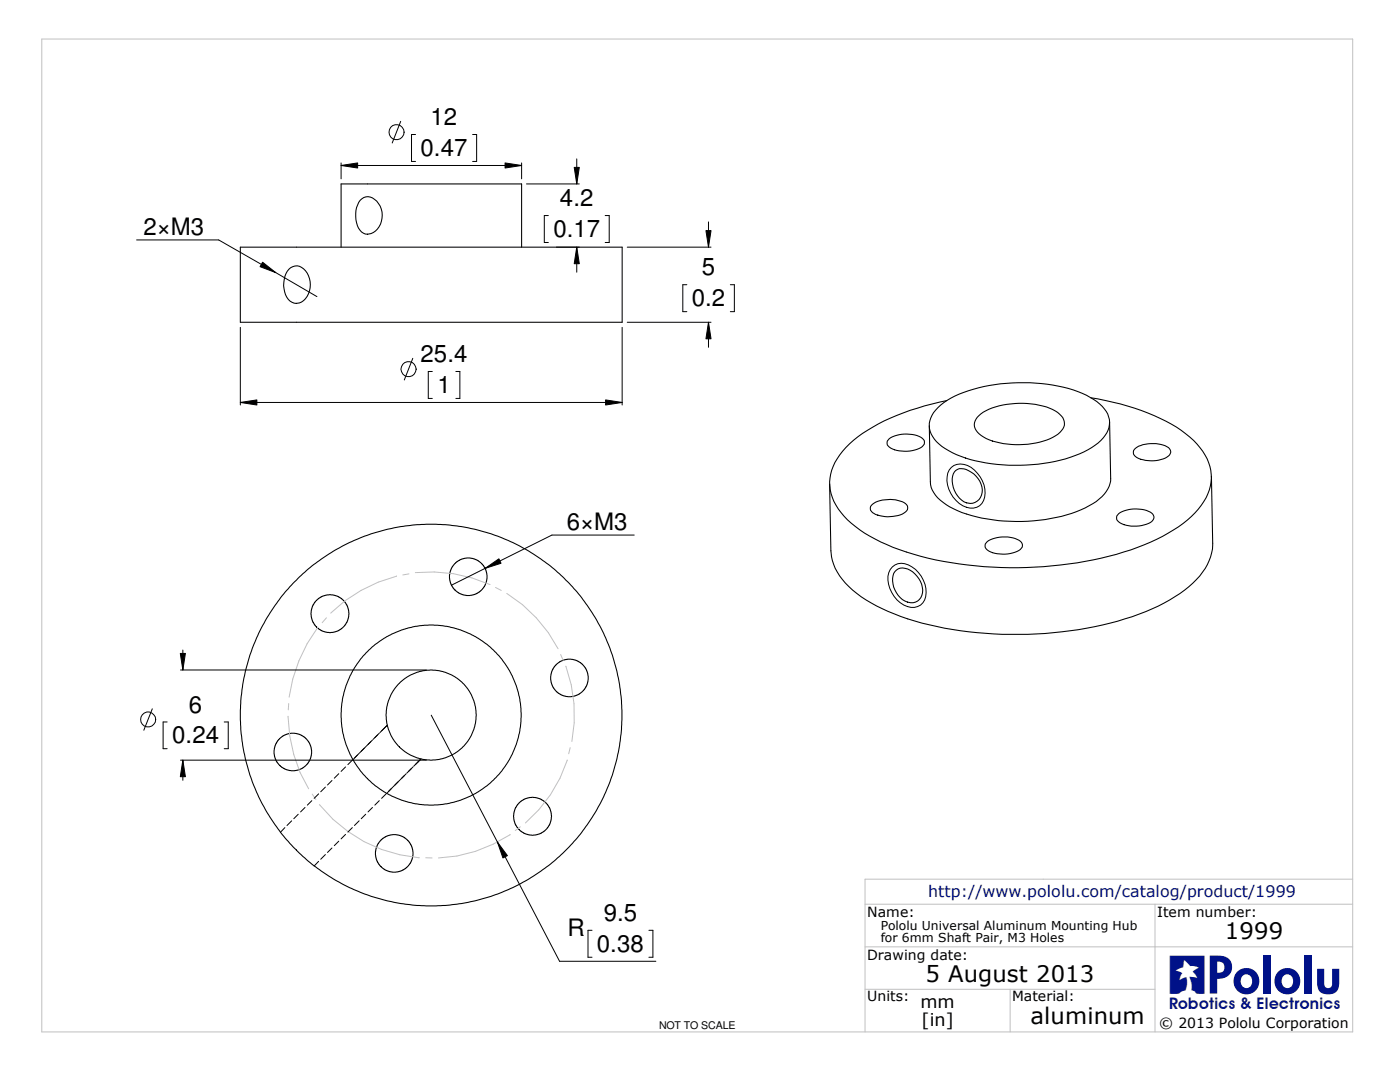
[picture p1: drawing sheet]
<svg xmlns="http://www.w3.org/2000/svg" width="279mm" height="216mm" viewBox="0 0 279 216" stroke-linecap="round" stroke-linejoin="round" font-family="sans-serif">
<g fill="none" stroke="#c0c0c0" stroke-width=".2">
<path d="M8.3 7.8h261.7v198.1h-261.7zM79.1 114.9v.1M79.1 115a29.2 29.2 0 0 0-13.1 7.3M81.6 114.5l-1.2 .2M82.9 114.3a29.5 29.5 0 0 1 14.9 2.3M98.9 117.2l1.1 .6M101.1 118.4a28.7 28.7 0 0 1 10.3 11.1M63.5 125.2a29.3 29.3 0 0 0-5.8 13.9M65.2 123.3l-.9 .9M111.9 130.6l.5 1.2M112.9 132.9a27.7 27.7 0 0 1 1.2 15.1M57.5 142.9a29.6 29.6 0 0 0 4.1 14.5"/>
<path d="M57.6 140.4l-.1 1.2M62.3 158.5l.7 1M113.2 151.6a27.2 27.2 0 0 1-8.3 12.6M113.8 149.2l-.3 1.2M63.8 160.5a28.3 28.3 0 0 0 19.9 10.7M85 171.2h1.2M101.8 166.5a27.7 27.7 0 0 1-14.3 4.7M103.8 165l-1 .7M270 175.4h-97.4v30.5M172.6 188.9h97.4M172.6 180.4h97.4M172.6 197.4h57.9"/>
<path d="M201.6 197.4v8.5M230.5 180.4v25.5"/>
</g>
<g fill="none" stroke="#000" stroke-width=".21">
<path d="M71.9 40a2.1 2.1 0 0 1 3.3 .1 4.1 4.1 0 0 1-1.2 6.5 2.29 2.29 0 0 1-2.8-2.2 5.3 5.3 0 0 1 .7-4.4zM48 49.3h76.2v15h-76.2zM57.7 53.7a2.08 2.08 0 0 1 3.3 .3 4.3 4.3 0 0 1-.8 6.3 2.37 2.37 0 0 1-3.4-2 5.2 5.2 0 0 1 .9-4.6zM68.1 49.3v-12.6h36v12.6M217.7 79.4a44.9 44.9 0 0 1 18 6.5 13.4 13.4 0 0 1 5.9 8 10.3 10.3 0 0 1-3.8 9.1 38.2 38.2 0 0 1-16.5 8 76.8 76.8 0 0 1-40.4-.8 28.9 28.9 0 0 1-12.5-7.2 9.1 9.1 0 0 1-.2-13 30.6 30.6 0 0 1 13.5-8.1l2.8-.9 4.5-1.1M177.5 87.5a6.5 6.5 0 0 1 6.6 0 1.15 1.15 0 0 1 .3 1.2 1.15 1.15 0 0 1-1 .8 6.8 6.8 0 0 1-5.9-.3 1 1 0 0 1 0-1.7zM187.2 81.3a19.7 19.7 0 0 1 10.2-4.4 34.7 34.7 0 0 1 18.6 1.6 9.9 9.9 0 0 1 5.1 4.1 4.5 4.5 0 0 1-1.4 5.3 20.6 20.6 0 0 1-11.4 4.6 33 33 0 0 1-18.2-2.2 8.2 8.2 0 0 1-4.5-4.2 4.6 4.6 0 0 1 1.6-4.8zM190.7 93.9a2.54 2.54 0 0 1 3.1 .3 4 4 0 0 1 1.9 5.1 2.48 2.48 0 0 1-4.2 .1 4.7 4.7 0 0 1-1-5.2zM195 83.3a11.1 11.1 0 0 1 7.6-2.8 14.6 14.6 0 0 1 8.5 1.8 2.45 2.45 0 0 1 0 4.4 16.2 16.2 0 0 1-11.6 1.6 6.6 6.6 0 0 1-4.9-2.8 2.1 2.1 0 0 1 .4-2.2zM221.4 84.2l.3 11.3a6.3 6.3 0 0 1-3.6 5 30.9 30.9 0 0 1-16.6 3.5 26.6 26.6 0 0 1-12.7-3.3 5.8 5.8 0 0 1-3.1-4.6l-.2-11.1M226.4 89.7a5.7 5.7 0 0 1 5.3-1l.8 .2a1.17 1.17 0 0 1 1 .8 1.17 1.17 0 0 1-.3 1.3 6.4 6.4 0 0 1-6.6 .1 1 1 0 0 1-.2-1.4zM241.8 95l.2 13.4a10.8 10.8 0 0 1-4 8 36.4 36.4 0 0 1-14.9 7.6 75.1 75.1 0 0 1-18 2.6 81.1 81.1 0 0 1-16.6-1.3 42.7 42.7 0 0 1-17.5-6.9 11.5 11.5 0 0 1-5.2-8.5l-.2-13.3"/>
<path d="M173.9 100.8a6 6 0 0 1 5.8-.8 1.34 1.34 0 0 1 1.2 1.9 5.5 5.5 0 0 1-4.8 1.1 2.58 2.58 0 0 1-2.4-1.4zM178.6 114a2.43 2.43 0 0 1 3.5 .1 4.2 4.2 0 0 1 1.7 5.2 2.41 2.41 0 0 1-3.7 .3 4.5 4.5 0 0 1-1.5-5.6zM197 108.1a6.5 6.5 0 0 1 6.6-.1 1.15 1.15 0 0 1 .4 1.2 1.15 1.15 0 0 1-1 .8 6.8 6.8 0 0 1-6-.3 1 1 0 0 1 0-1.6zM223.3 102.5a6.5 6.5 0 0 1 6.6-.1 1.15 1.15 0 0 1 .3 1.2 1.15 1.15 0 0 1-1 .8 6.1 6.1 0 0 1-6.1-.5l-.3-.4a.94 .94 0 0 1 .5-1zM63.2 125.1l-.8-1.1-.3-1.4 .2-1.5 .6-1.1 1.4-1 1.4-.3 1.5 .2 1.1 .6 1 1.4 .3 1.4-.2 1.5-.7 1.1-1.3 1-1.4 .3-1.5-.2-1.3-.9M73.4 155.4l-1.5-1.6-2-3.2-1.2-3.3-.5-2.4-.1-1.8 .2-3.5 .7-2.8 1.4-3 1.5-2.2 1.1-1.3 2-1.8 3.1-2 3.3-1.2 2.5-.5 1.7-.1 3.5 .3 2.8 .7 3 1.3 2.2 1.5 1.3 1.2 1.8 1.9 2 3.2 1.2 3.3 .4 1.5 .2 2.6-.2 3.6-.8 2.7-1.3 3.1-1.5 2.2-1.1 1.3-2 1.7-3.2 2-3.3 1.3-2.4 .4-1.7 .2-3.5-.3-2.8-.7-2.1-.9-1.5-.8-1.8-1.3-1.4-1.3M79.7 149l-1-1.1-.7-1.3-.7-1.6-.3-2.1 .2-1.8 .3-1.1 .9-2.1 1-1.2 1.5-1.4 1.2-.7 1.6-.6 2.1-.3 1.8 .1 1.2 .3 2 1 1.3 .9 1.2 1.3 .8 1.4 .6 1.7 .3 2.1-.1 1.7-.3 1.2-1 2.1-.9 1.2-1.5 1.3-1.2 .7-1.7 .7-2 .3-1.8-.1-1.2-.3-2.1-1-1.5-1.2M59.1 169.6a38 38 0 0 1-11.1-26v-2.3a38.2 38.2 0 0 1 37.1-36.7h2.4a38.2 38.2 0 0 1 36.6 37.1v2.4a38.1 38.1 0 0 1-37.1 36.7l-2.4-.1a38 38 0 0 1-25.5-11.1"/>
<circle cx="93.4" cy="115.1" r="3.7"/>
<circle cx="113.7" cy="135.3" r="3.8"/>
<circle cx="58.5" cy="150.1" r="3.8"/>
<circle cx="78.7" cy="170.3" r="3.7"/>
<circle cx="106.3" cy="162.9" r="3.8"/>
</g>
<g fill="none" stroke="#000" stroke-width=".2">
<path d="M68.1 33l3.3-.5v1zM68.1 32.5v3.2M68.1 33h36M80 24.2l-1.7 4.3M82.9 26.8h-.8v5.4h.8M94.3 26.8h.8v5.4h-.8M100.8 32.5l3.3 .5-3.3 .5zM104.1 32.5v3.2M105.1 36.7h10.5M114.6 33.4h1l-.5 3.3zM115.1 31.7v5M27.3 47.9h16.3l19.6 11.3"/>
<path d="M52.4 52.3l2.6 2.1-3.1-1.2zM109.4 43h-.8v5.4h.8M111 49.3h4.6M115.1 49.3l.5 3.3h-1zM115.1 49.3v5M120.8 43h.8v5.4h-.8M125.2 49.3h16.7M137.1 56.8h-.8v5.4h.8M140.9 46h1l-.5 3.3zM141.4 44.3v5M145.8 56.8h.8v5.4h-.8M48 65.3v15.5"/>
<path d="M82.4 71.5l-1.7 4.3M86.3 74.1h-.8v5.4h.8M91 74.1h.8v5.4h-.8M120.9 79.8l3.3 .5-3.3 .5zM124.2 65.3v15.5M125.2 64.3h16.7M141.4 64.3l.5 3.3h-1zM141.4 64.3v5M48 80.3l3.3-.5v1zM48 80.3h76.2M189.9 93.3a3.7 3.7 0 0 1 5.2 1.1 5.1 5.1 0 0 1 .9 6.1 2.91 2.91 0 0 1-3.8 .4 5.8 5.8 0 0 1-2.8-7.1zM96.8 113.4l2.8-1.9 .4 .9z"/>
<path d="M126.6 106.8h-16.4l-20.1 10M178.1 113.1a2.98 2.98 0 0 1 3.9 0 5.9 5.9 0 0 1 2.5 6.6 2.81 2.81 0 0 1-4.1 1 6.1 6.1 0 0 1-3-6.4zM36 130.4h1l-.5 3.3zM36 133.7h49.1M36.5 129.7v4M30.4 141.4l-1.7 4.3M33.4 144.1h-.8v5.3h.8M36 151.7h49.1M36.5 151.7l.5 3.3h-1zM36.5 151.7v4M44.7 144.1h.9v5.3h-.9M62.2 159.8l-.9 .9"/>
<path d="M63.6 158.4l-.9 .9M64.9 157.1l-.9 .9M66.3 155.7l-.9 .9M67.6 154.4l-.9 .9M69 153l-.9 .9M70.3 151.7l-.9 .9M71.3 150.7l-.9 .9M71.7 150.3l-.9 .9M73 149l-1.2 1.2M74.3 147.7l-1.2 1.2M75.7 146.3l-1.2 1.2M75.7 159.8l-.9 .9"/>
<path d="M77 158.4l-.8 .9M77.3 144.7l-1.5 1.5M78.1 157.4l-.9 .9M78.4 157.1l-.9 .8M79.8 155.7l-1.3 1.3M81.1 154.4l-1.3 1.2M82.4 153l-1.2 1.3M84 151.5l-1.5 1.4M86.1 142.7l25.6 49.1h19.2M56.9 165.1l-.9 1M58.2 163.8l-.9 .9M59.5 162.5l-.9 .9"/>
<path d="M60.9 161.1l-.9 .9M63.6 171.9l-.9 .9M64.9 170.5l-.9 .9M66.3 169.2l-.9 .9M67.6 167.9l-.9 .8M69 166.5l-.9 .9M70.3 165.1l-.9 .9M71.7 163.8l-1 .9M73 162.5l-.9 .9M74.3 161.1l-.9 .9M99.3 168l2 2.7-.9 .5zM118.2 185.6h-.9v5.4h.9"/>
<path d="M129.5 185.6h.8v5.4h-.8"/>
<circle cx="79.1" cy="26.4" r="1.52"/>
<circle cx="81.5" cy="73.7" r="1.52"/>
<circle cx="29.6" cy="143.6" r="1.51"/>
</g>
<g fill="#000">
<path d="M68.1 33l3.3-.5v1zM100.8 32.5l3.3 .5-3.3 .5zM114.6 33.4h1l-.5 3.3zM52.4 52.3l2.6 2.1-3.1-1.2zM115.1 49.3l.5 3.3h-1zM140.9 46h1l-.5 3.3zM141.4 64.3l.5 3.3h-1zM48 80.3l3.3-.5v1zM120.9 79.8l3.3 .5-3.3 .5zM96.8 113.4l2.8-1.9 .4 .9zM36 130.4h1l-.5 3.3zM36.5 151.7l.5 3.3h-1z"/>
<path d="M99.3 168l2 2.7-.9 .5z"/>
</g>
<text font-size="10" fill="#018" x="240.8" y="198.2">Pololu</text>
<text font-size="9.9" fill="#018" x="232.7" y="201.3">Q</text>
<g font-size="4.8">
<text x="85.9" y="25">12</text>
<text x="83.9" y="31.2">0.47</text>
<text x="111.8" y="41.1">4.2</text>
<text x="28.6" y="46.8">2×M3</text>
<text x="110.4" y="47.3">0.17</text>
<text x="140.1" y="54.9">5</text>
<text x="138" y="61.1">0.2</text>
<text x="83.9" y="72.3">25.4</text>
<text x="87.3" y="78.4">1</text>
<text x="113.1" y="105.7">6×M3</text>
<text x="37.7" y="142.2">6</text>
<text x="34.4" y="148.3">0.24</text>
<text x="120.5" y="183.8">9.5</text>
<text x="113.3" y="186.8">R</text>
<text x="119.1" y="189.9">0.38</text>
</g>
<g font-size="4.5">
<text x="244.4" y="187.5">1999</text>
<text x="184.7" y="195.9">5 August 2013</text>
<text x="205.7" y="204.4">aluminum</text>
</g>
<g font-size="3.5">
<text x="183.7" y="201.2">mm</text>
<text x="183.9" y="204.7">[in]</text>
</g>
<g font-size="3.2" fill="#018">
<text x="185.3" y="178.9">http://www.pololu.com/catalog/product/1999</text>
<text x="233.3" y="201.3">Robotics &amp; Ele tronics</text>
<text x="255.3" y="201.3">c</text>
</g>
<g font-size="2.8">
<text x="173.1" y="183">Name:</text>
<text x="230.9" y="183">Item number:</text>
<text x="173.1" y="191.5">Drawing date:</text>
<text x="173.1" y="199.8">Units:</text>
<text x="202" y="199.8">Material:</text>
<text x="231.4" y="205.1">© 2013 Pololu Corporation</text>
</g>
<g font-size="2.5">
<text x="175.8" y="185.5">Pololu Universal Aluminum Mounting Hub</text>
<text x="175.8" y="188">for 6mm Shaft Pair, M3 Holes</text>
</g>
<text font-size="2.1" x="131.5" y="205.4">NOT TO SCALE</text>
</svg>
